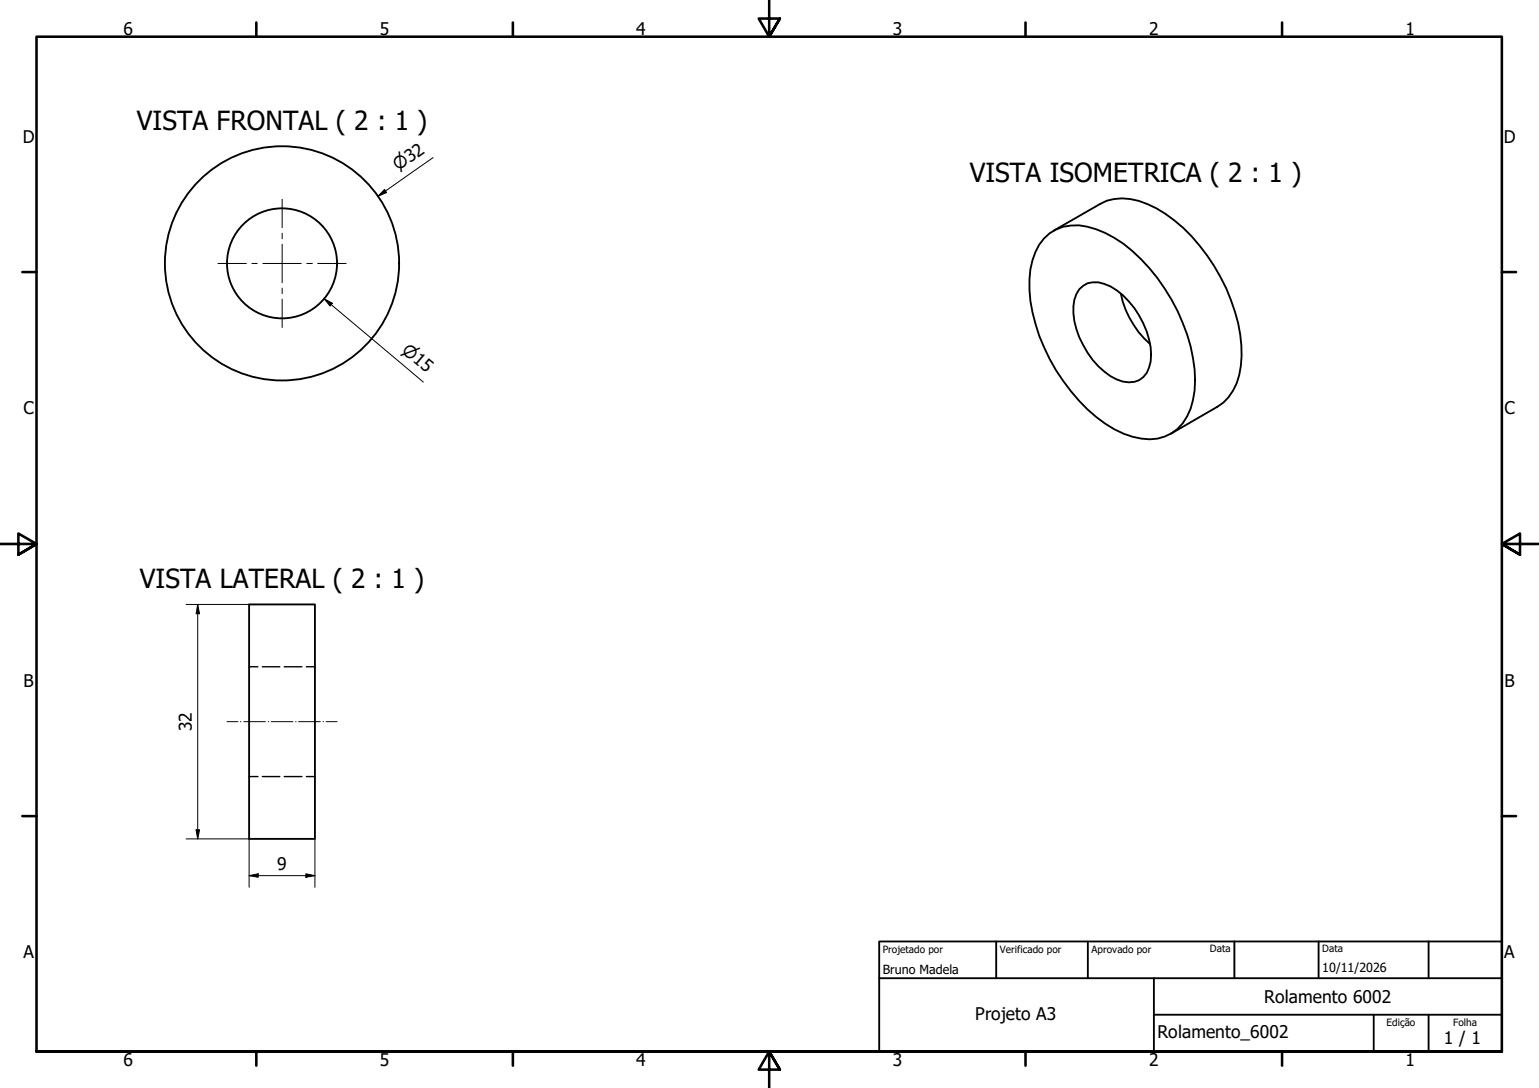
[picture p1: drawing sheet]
<svg xmlns="http://www.w3.org/2000/svg" width="420mm" height="297mm" viewBox="0 0 420 297" stroke-linecap="round" stroke-linejoin="round" font-family="sans-serif">
<g fill="none" stroke="#000" stroke-width=".51">
<path d="M285.1 65.1a11.7 11.7 0 0 1 11.8-3.2 32.3 32.3 0 0 1 17 11.4 51.5 51.5 0 0 1 12.2 27.5 21.3 21.3 0 0 1-3.2 14.8 11.6 11.6 0 0 1-11.3 4.1 27.8 27.8 0 0 1-14.7-8 51.6 51.6 0 0 1-15.8-32.6 19.3 19.3 0 0 1 4-14zM287.7 63l12.7-7.3a14.2 14.2 0 0 1 12.9 0 41.8 41.8 0 0 1 18.2 16.9 46.8 46.8 0 0 1 7.5 24.5 16.6 16.6 0 0 1-5 12.8l-1.6 1.1-12.7 7.4M294.6 79a5.7 5.7 0 0 1 6.9-1.5 19.7 19.7 0 0 1 10.6 10.8 16.5 16.5 0 0 1 1.6 12.1 5.6 5.6 0 0 1-7.1 3.8 18.8 18.8 0 0 1-10.9-10 18.2 18.2 0 0 1-2.4-12.4l.6-1.6zM306 80.2a24.9 24.9 0 0 0 7.9 13.7M68 165h18v64h-18z"/>
<circle cx="77" cy="71.9" r="32"/>
<circle cx="77" cy="71.9" r="15"/>
</g>
<!-- layer: Oculto (ISO) -->
<path d="M68 182h2.4M71.6 182h4.8M77.6 182h4.8M83.6 182h2.4M68 212h2.4M71.6 212h4.8M77.6 212h4.8M83.6 212h2.4" fill="none" stroke="#000" stroke-width=".38"/>
<!-- layer: Borda (ISO) -->
<g fill="none" stroke="#000" stroke-width=".7">
<path d="M70 6.1v3.9M140 6.1v3.9M210 0v10l-2.9-4.9h5.8l-2.9 4.9 2.9-4.9M280 6.1v3.9M350 6.1v3.9M6.1 74.3h3.9M410 74.3h3.9M0 148.5h10l-5-2.8v5.7l5-2.9-5 2.9M420 148.5h-10l5-2.8v5.7l-5-2.9 5 2.9M6.1 222.8h3.9M410 222.8h3.9M10 287.1v-277.1h400v277.1h-400h400"/>
<path d="M70 287.1v3.8M140 287.1v3.8M212.9 292l-2.9-4.9 2.9 4.9h-5.8l2.9-4.9v9.9M280 287.1v3.8M350 287.1v3.8"/>
</g>
<path d="M240 257h170v30.1h-170zM272 257v10.1M297 257v10.1M337 257v10.1M360 257v10.1M390 257v10.1M240 267.1h170M315 277h95M315 267.1v20M375 277v10.1M390 277v10.1" fill="none" stroke="#000" stroke-width=".51"/>
<!-- layer: Geometria de rascunho (ISO) -->
<path d="M62 197h3M65.7 197h.1M66.5 197h6M73.2 197h.1M74 197h5.9M80.7 197h.1M81.5 197h5.9M88.2 197h.1M89 197h3" fill="none" stroke="#000" stroke-width=".27"/>
<g fill="none" stroke="#000" stroke-width=".27">
<path d="M105 51.7l.5 .9-2.3 1zM118.2 43l-15 10.6M88.5 81.6l2.2 1.2-.6 .8zM88.5 81.6l27.1 22.7M50.8 165h17.2M54 165l.5 2.6h-1zM54 165v64M50.8 229h17.2v13.2M53.5 226.6h1l-.5 2.4zM68 239.1l2.5-.5v.9zM68 239.1h18M83.5 238.6l2.5 .5-2.5 .4z"/>
<path d="M86 229v13.2"/>
</g>
<path d="M105 51.7l.5 .9-2.3 1zM88.5 81.6l2.2 1.2-.6 .8zM54 165l.5 2.6h-1zM53.5 226.6h1l-.5 2.4zM68 239.1l2.5-.5v.9zM83.5 238.6l2.5 .5-2.5 .4z" fill="#000"/>
<!-- layer: Marca de centro (ISO) -->
<path d="M77 54.4v7.8M59.5 71.9h7.7M68.8 71.9h1.4M71.8 71.9h10.4M77 63.7v1.5M77 66.7v10.5M77 78.7v1.5M83.8 71.9h1.5M86.7 71.9h7.8M77 81.6v7.8" fill="none" stroke="#000" stroke-width=".27"/>
<g font-size="7.2">
<text x="37.3" y="35.4">VISTA FRONTAL ( 2 : 1 )</text>
<text x="264.7" y="49.6">VISTA ISOMETRICA ( 2 : 1 )</text>
<text x="38.2" y="160.5">VISTA LATERAL ( 2 : 1 )</text>
</g>
<g font-size="4.8">
<text x="33.7" y="9.6">6</text>
<text x="103.7" y="9.6">5</text>
<text x="173.7" y="9.6">4</text>
<text x="243.7" y="9.6">3</text>
<text x="313.7" y="9.6">2</text>
<text x="383.7" y="9.6">1</text>
<text x="6.2" y="38.9">D</text>
<text x="410.5" y="38.9">D</text>
<text x="6.4" y="113.1">C</text>
<text x="410.7" y="113.1">C</text>
<text x="6.4" y="187.4">B</text>
<text x="410.7" y="187.4">B</text>
<text x="52.4" y="199.7" transform="rotate(-90 52.4 199.7)">32</text>
<text x="75.7" y="237.5">9</text>
<text x="6.4" y="261.7">A</text>
<text x="410.7" y="261.7">A</text>
<text x="345.1" y="273.9">Rolamento 6002</text>
<text x="266.3" y="278.4">Projeto A3</text>
<text x="316" y="283.5">Rolamento_6002</text>
<text x="394.2" y="285">1 / 1</text>
<text x="33.7" y="290.9">6</text>
<text x="103.7" y="290.9">5</text>
<text x="173.7" y="290.9">4</text>
<text x="243.7" y="290.9">3</text>
<text x="313.7" y="290.9">2</text>
<text x="383.7" y="290.9">1</text>
</g>
<g font-size="4.6">
<text x="108.7" y="46.8" transform="rotate(-35 108.7 46.8)">⌀32</text>
<text x="109.5" y="96.1" transform="rotate(40 109.5 96.1)">⌀15</text>
</g>
<g font-size="3.4">
<text x="241" y="266">Bruno Madela</text>
<text x="361" y="265.5">10/11/2026</text>
</g>
<g font-size="2.7">
<text x="241" y="260.1">Projetado por</text>
<text x="273" y="260.1">Verificado por</text>
<text x="298" y="260.1">Aprovado por</text>
<text x="330.3" y="260">Data</text>
<text x="361" y="260">Data</text>
<text x="378.5" y="280.2">Edição</text>
<text x="396.7" y="280.1">Folha</text>
</g>
</svg>
